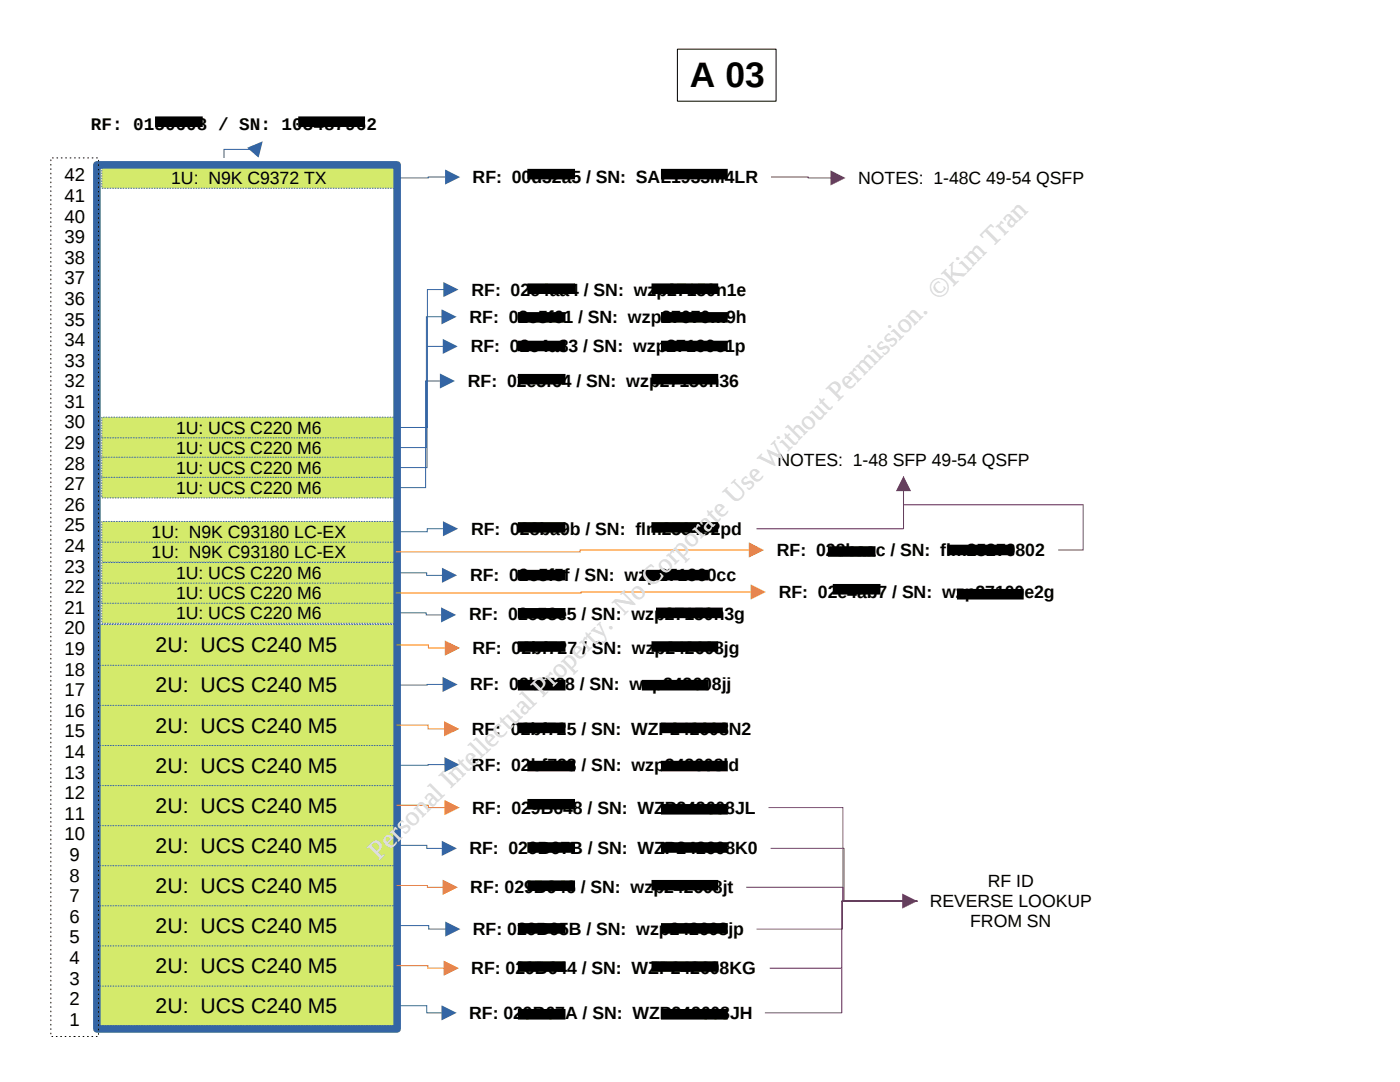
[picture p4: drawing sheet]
<svg xmlns="http://www.w3.org/2000/svg" width="279mm" height="216mm" viewBox="0 0 279 216" stroke-linecap="round" stroke-linejoin="round" font-family="sans-serif">
<path d="M20.3 33.4h58.7v4.2h-58.7z" fill-rule="evenodd" fill="#d4ea6b"/>
<path d="M20.3 33.4h58.7v4.2h-58.7z" fill="none" stroke="#3465a4" stroke-width=".2" stroke-dasharray=".2 .3"/>
<path d="M19.3 196.6h59.8v8.2h-59.8z" fill-rule="evenodd" fill="#d4ea6b"/>
<path d="M19.3 196.6h59.8v8.2h-59.8z" fill="none" stroke="#3465a4" stroke-width=".2" stroke-dasharray=".2 .3"/>
<path d="M19.3 188.6h59.8v8.2h-59.8z" fill-rule="evenodd" fill="#d4ea6b"/>
<path d="M19.3 188.6h59.8v8.2h-59.8z" fill="none" stroke="#3465a4" stroke-width=".2" stroke-dasharray=".2 .3"/>
<path d="M19.3 180.6h59.8v8.1h-59.8z" fill-rule="evenodd" fill="#d4ea6b"/>
<path d="M19.3 180.6h59.8v8.1h-59.8z" fill="none" stroke="#3465a4" stroke-width=".2" stroke-dasharray=".2 .3"/>
<path d="M19.3 172.6h59.8v8.1h-59.8z" fill-rule="evenodd" fill="#d4ea6b"/>
<path d="M19.3 172.6h59.8v8.1h-59.8z" fill="none" stroke="#3465a4" stroke-width=".2" stroke-dasharray=".2 .3"/>
<path d="M19.3 164.6h59.8v8.1h-59.8z" fill-rule="evenodd" fill="#d4ea6b"/>
<path d="M19.3 164.6h59.8v8.1h-59.8z" fill="none" stroke="#3465a4" stroke-width=".2" stroke-dasharray=".2 .3"/>
<path d="M19.3 156.6h59.8v8.2h-59.8z" fill-rule="evenodd" fill="#d4ea6b"/>
<path d="M19.3 156.6h59.8v8.2h-59.8z" fill="none" stroke="#3465a4" stroke-width=".2" stroke-dasharray=".2 .3"/>
<path d="M19.3 148.6h59.8v8.2h-59.8z" fill-rule="evenodd" fill="#d4ea6b"/>
<path d="M19.3 148.6h59.8v8.2h-59.8z" fill="none" stroke="#3465a4" stroke-width=".2" stroke-dasharray=".2 .3"/>
<path d="M19.3 140.6h59.8v8.2h-59.8z" fill-rule="evenodd" fill="#d4ea6b"/>
<path d="M19.3 140.6h59.8v8.2h-59.8z" fill="none" stroke="#3465a4" stroke-width=".2" stroke-dasharray=".2 .3"/>
<path d="M19.3 132.6h59.8v8.1h-59.8z" fill-rule="evenodd" fill="#d4ea6b"/>
<path d="M19.3 132.6h59.8v8.1h-59.8z" fill="none" stroke="#3465a4" stroke-width=".2" stroke-dasharray=".2 .3"/>
<path d="M19.3 124.6h59.8v8.1h-59.8z" fill-rule="evenodd" fill="#d4ea6b"/>
<path d="M19.3 124.6h59.8v8.1h-59.8z" fill="none" stroke="#3465a4" stroke-width=".2" stroke-dasharray=".2 .3"/>
<path d="M20.3 120.2h58.7v4.2h-58.7z" fill-rule="evenodd" fill="#d4ea6b"/>
<path d="M20.3 120.2h58.7v4.2h-58.7z" fill="none" stroke="#3465a4" stroke-width=".2" stroke-dasharray=".2 .3"/>
<path d="M20.3 108h58.7v4.2h-58.7z" fill-rule="evenodd" fill="#d4ea6b"/>
<path d="M20.3 108h58.7v4.2h-58.7z" fill="none" stroke="#3465a4" stroke-width=".2" stroke-dasharray=".2 .3"/>
<path d="M20.3 116.2h58.7v4.2h-58.7z" fill-rule="evenodd" fill="#d4ea6b"/>
<path d="M20.3 116.2h58.7v4.2h-58.7z" fill="none" stroke="#3465a4" stroke-width=".2" stroke-dasharray=".2 .3"/>
<path d="M20.3 112.2h58.7v4.2h-58.7z" fill-rule="evenodd" fill="#d4ea6b"/>
<path d="M20.3 112.2h58.7v4.2h-58.7z" fill="none" stroke="#3465a4" stroke-width=".2" stroke-dasharray=".2 .3"/>
<path d="M20.3 104.1h58.7v4.1h-58.7z" fill-rule="evenodd" fill="#d4ea6b"/>
<path d="M20.3 104.1h58.7v4.1h-58.7z" fill="none" stroke="#3465a4" stroke-width=".2" stroke-dasharray=".2 .3"/>
<path d="M20.3 87.2h58.7v4.2h-58.7z" fill-rule="evenodd" fill="#d4ea6b"/>
<path d="M20.3 87.2h58.7v4.2h-58.7z" fill="none" stroke="#3465a4" stroke-width=".2" stroke-dasharray=".2 .3"/>
<path d="M20.3 91.2h58.7v4.2h-58.7z" fill-rule="evenodd" fill="#d4ea6b"/>
<path d="M20.3 91.2h58.7v4.2h-58.7z" fill="none" stroke="#3465a4" stroke-width=".2" stroke-dasharray=".2 .3"/>
<path d="M20.3 95.2h58.7v4.2h-58.7z" fill-rule="evenodd" fill="#d4ea6b"/>
<path d="M20.3 95.2h58.7v4.2h-58.7z" fill="none" stroke="#3465a4" stroke-width=".2" stroke-dasharray=".2 .3"/>
<path d="M20.3 83.2h58.7v4.2h-58.7z" fill-rule="evenodd" fill="#d4ea6b"/>
<path d="M20.3 83.2h58.7v4.2h-58.7z" fill="none" stroke="#3465a4" stroke-width=".2" stroke-dasharray=".2 .3"/>
<path d="M19.3 32.9h60v172.4h-60z" fill="none" stroke="#3465a4" stroke-width="1.5" stroke-linecap="butt"/>
<path d="M10.2 31.5h9.5v175.3h-9.5z" fill="none" stroke="#000" stroke-width=".2" stroke-dasharray=".2 .7"/>
<path d="M135.2 9.8h19.7v10.4h-19.7z" fill="none" stroke="#000" stroke-width=".2"/>
<path d="M148.9 177h19.3v2.8h14.9M153.4 161.1h14.8v18.7h12.1M153.8 169.3h14.6v10.5h14.7M183.1 179.8h-15v5.6h-17.1M183.1 179.8h-15.1v22.3h-15.3M183.1 179.8h-15.1v13.4h-14.4" fill="none" stroke="#8d1d75" stroke-width=".2"/>
<path d="M180.1 178.3l3 1.5-3 1.5z" fill="#8d1d75"/>
<path d="M153.9 35.3h7.4v.2h4.6" fill="none" stroke="#8d1d75" stroke-width=".2"/>
<path d="M165.8 34l2.9 1.5-2.9 1.5z" fill="#8d1d75"/>
<path d="M180.3 97.8v2.9h35.9v9h-5" fill="none" stroke="#8d1d75" stroke-width=".2"/>
<path d="M180.3 95l1.5 3h-3z" fill="#8d1d75"/>
<path d="M180.3 95v10.5h-29.3" fill="none" stroke="#8d1d75" stroke-width=".2"/>
<path d="M79.1 200.7h6.1v1.4h3.1" fill="none" stroke="#3465a4" stroke-width=".2"/>
<path d="M88.1 200.6l3 1.5-3 1.5z" fill="#3465a4"/>
<path d="M79.1 184.7h6.5v.7h3.5" fill="none" stroke="#3465a4" stroke-width=".2"/>
<path d="M88.9 183.9l3 1.5-3 1.5z" fill="#3465a4"/>
<path d="M79.1 168.7h6.1v.6h3.2" fill="none" stroke="#3465a4" stroke-width=".2"/>
<path d="M88.2 167.8l3 1.5-3 1.5z" fill="#3465a4"/>
<path d="M88.9 152.6l-9.8 .1" fill="none" stroke="#3465a4" stroke-width=".2"/>
<path d="M88.7 151.1l3 1.5-3 1.5z" fill="#3465a4"/>
<path d="M88.5 136.6l-9.4 .1" fill="none" stroke="#3465a4" stroke-width=".2"/>
<path d="M88.3 135.1l3 1.5-3 1.5z" fill="#3465a4"/>
<path d="M79 122.3h6.1v.4h3.1" fill="none" stroke="#3465a4" stroke-width=".2"/>
<path d="M88 121.2l3 1.5-3 1.5z" fill="#3465a4"/>
<path d="M79 114.3h6.1v.5h3.3" fill="none" stroke="#3465a4" stroke-width=".2"/>
<path d="M88.2 113.3l3 1.5-3 1.5z" fill="#3465a4"/>
<path d="M88.6 105.5h-3.3v.6h-6.3" fill="none" stroke="#3465a4" stroke-width=".2"/>
<path d="M88.4 104l3 1.5-3 1.5z" fill="#3465a4"/>
<path d="M88 76h-3.1v21.3h-5.9" fill="none" stroke="#3465a4" stroke-width=".2"/>
<path d="M87.8 74.5l3 1.5-3 1.5z" fill="#3465a4"/>
<path d="M88.6 69.1h-3.4v24.2h-6.2" fill="none" stroke="#3465a4" stroke-width=".2"/>
<path d="M88.4 67.6l3 1.5-3 1.5z" fill="#3465a4"/>
<path d="M88.3 63.2h-3.2v26.1h-6.1" fill="none" stroke="#3465a4" stroke-width=".2"/>
<path d="M88.1 61.7l3 1.5-3 1.5z" fill="#3465a4"/>
<path d="M88.7 57.8h-3.4v27.5h-6.3" fill="none" stroke="#3465a4" stroke-width=".2"/>
<path d="M88.5 56.3l3 1.5-3 1.5z" fill="#3465a4"/>
<path d="M89 35.3h-3.5v.2h-6.5" fill="none" stroke="#3465a4" stroke-width=".2"/>
<path d="M88.8 33.8l3 1.5-3 1.5z" fill="#3465a4"/>
<path d="M79.1 192.7h6.3v.5h3.4" fill="none" stroke="#ff860d" stroke-width=".2"/>
<path d="M88.6 191.7l3 1.5-3 1.5z" fill="#ff860d"/>
<path d="M79.1 176.7h6.2v.3h3.3" fill="none" stroke="#ff860d" stroke-width=".2"/>
<path d="M88.4 175.5l3 1.5-3 1.6z" fill="#ff860d"/>
<path d="M79.1 160.7h6.4v.4h3.4" fill="none" stroke="#ff860d" stroke-width=".2"/>
<path d="M88.7 159.6l3 1.5-3 1.5z" fill="#ff860d"/>
<path d="M79.1 144.7h6.3v.7h3.4" fill="none" stroke="#ff860d" stroke-width=".2"/>
<path d="M88.6 143.9l3 1.5-3 1.5z" fill="#ff860d"/>
<path d="M79.1 128.7h6.4v.6h3.5" fill="none" stroke="#ff860d" stroke-width=".2"/>
<path d="M88.8 127.8l3 1.5-3 1.5z" fill="#ff860d"/>
<path d="M150 118.1l-71 .2" fill="none" stroke="#ff860d" stroke-width=".2"/>
<path d="M149.8 116.6l3 1.5-3 1.5z" fill="#ff860d"/>
<path d="M149.7 109.7h-33.9v.4h-36.8" fill="none" stroke="#ff860d" stroke-width=".2"/>
<path d="M149.5 108.2l3 1.5-3 1.5z" fill="#ff860d"/>
<path d="M51.2 29.8h-6.5v1.7" fill="none" stroke="#3465a4" stroke-width=".2"/>
<path d="M49.3 29.5l3.1-1.3-.8 3.3z" fill="#3465a4"/>
<g fill="none" stroke="#000" stroke-width="2.1" stroke-linecap="butt">
<path d="M30.9 24.3h9.6M59.5 24.3h13.4M105.2 34.8h9.6M131.9 34.8h13.3M105.2 57.6h9.6M130 57.6h13.3M103.3 69h9.6M103.4 63.3h9.5M103.4 75.7h9.5M130 75.7h13.3M131.9 63.3h13.3M131.9 69h13.3"/>
<path d="M103.3 114.8h9.6M103.3 105.2h9.6M128.1 114.8h13.3M130 105.2h13.3M165.2 110.1h9.5M166.2 117.6h9.5M189.1 109.7h13.3M191 118.6h13.3M103.3 129h9.6M103.4 136.7h9.5M103.4 122.4h9.5M128.1 136.7h13.3"/>
<path d="M130 129h13.3M130.9 122.3h13.4M103.4 145.2h9.5M105.2 152.9h9.6M131.9 152.9h13.3M131.9 145.2h13.3M105.2 176.7h9.6M105.2 169.1h9.6M105.2 160.5h9.6M130 176.6h13.3M131.9 169.1h13.3M131.9 161.5h13.3"/>
<path d="M103.4 185.2h9.5M103.4 192.9h9.5M130 192.9h13.3M131.9 185.2h13.3M103.4 202.4h9.5M131.9 202.4h13.3"/>
</g>
<text font-size="7.1" x="137.7" y="17.5">A 03</text>
<text font-size="5.4" fill="#ddd" x="75.6" y="171.8" transform="rotate(-45 75.6 171.8)">Personal Intellectual Property. No Corporate Use Without Permission. ©Kim Tran</text>
<g font-size="4.2">
<text x="31.1" y="130.2">2U: UCS C240 M5</text>
<text x="31.1" y="138.2">2U: UCS C240 M5</text>
<text x="31.1" y="146.2">2U: UCS C240 M5</text>
<text x="31.1" y="154.2">2U: UCS C240 M5</text>
<text x="31.1" y="162.2">2U: UCS C240 M5</text>
<text x="31.1" y="170.2">2U: UCS C240 M5</text>
<text x="31.1" y="178.2">2U: UCS C240 M5</text>
<text x="31.1" y="186.2">2U: UCS C240 M5</text>
<text x="31.1" y="194.2">2U: UCS C240 M5</text>
<text x="31.1" y="202.2">2U: UCS C240 M5</text>
</g>
<g font-size="3.7">
<text x="12.9" y="36.2">42</text>
<text x="12.9" y="40.3">41</text>
<text x="12.9" y="44.4">40</text>
<text x="12.9" y="48.5">39</text>
<text x="12.9" y="52.6">38</text>
<text x="12.9" y="56.7">37</text>
<text x="12.9" y="60.8">36</text>
<text x="12.9" y="64.9">35</text>
<text x="12.9" y="69.1">34</text>
<text x="12.9" y="73.2">33</text>
<text x="12.9" y="77.3">32</text>
<text x="12.9" y="81.4">31</text>
<text x="12.9" y="85.5">30</text>
<text x="12.9" y="89.6">29</text>
<text x="12.9" y="93.7">28</text>
<text x="12.9" y="97.8">27</text>
<text x="12.9" y="101.9">26</text>
<text x="12.9" y="106">25</text>
<text x="12.9" y="110.2">24</text>
<text x="12.9" y="114.3">23</text>
<text x="12.9" y="118.4">22</text>
<text x="12.9" y="122.5">21</text>
<text x="12.9" y="126.6">20</text>
<text x="12.9" y="130.7">19</text>
<text x="12.9" y="134.8">18</text>
<text x="12.9" y="138.9">17</text>
<text x="12.9" y="143">16</text>
<text x="12.9" y="147.1">15</text>
<text x="12.9" y="151.3">14</text>
<text x="12.9" y="155.4">13</text>
<text x="12.9" y="159.5">12</text>
<text x="12.9" y="163.6">11</text>
<text x="12.9" y="167.7">10</text>
<text x="13.9" y="171.8">9</text>
<text x="13.9" y="175.9">8</text>
<text x="13.9" y="180">7</text>
<text x="13.9" y="184.1">6</text>
<text x="13.9" y="188.2">5</text>
<text x="13.9" y="192.4">4</text>
<text x="13.9" y="196.5">3</text>
<text x="13.9" y="200.6">2</text>
<text x="13.9" y="204.7">1</text>
</g>
<g font-size="3.5">
<text x="18.1" y="25.9">RF: 0150608 / SN: 103487962</text>
<text x="34.2" y="36.7">1U: N9K C9372 TX</text>
<text x="94.3" y="36.5">RF: 00d32a5 / SN: SAL1933M4LR</text>
<text x="171.2" y="36.7">NOTES: 1-48C 49-54 QSFP</text>
<text x="94.1" y="59">RF: 02e4aa4 / SN: wzp27150n1e</text>
<text x="93.7" y="64.4">RF: 02e5f61 / SN: wzp27070m9h</text>
<text x="94" y="70.3">RF: 02e4a83 / SN: wzp27100e1p</text>
<text x="93.4" y="77.2">RF: 02e5f64 / SN: wzp27150n36</text>
<text x="35.1" y="86.5">1U: UCS C220 M6</text>
<text x="35.1" y="90.5">1U: UCS C220 M6</text>
<text x="35.1" y="94.5">1U: UCS C220 M6</text>
<text x="155.1" y="93">NOTES: 1-48 SFP 49-54 QSFP</text>
<text x="35.1" y="98.5">1U: UCS C220 M6</text>
<text x="30.3" y="107.3">1U: N9K C93180 LC-EX</text>
<text x="94" y="106.7">RF: 028ba9b / SN: flm253402pd</text>
<text x="30.3" y="111.3">1U: N9K C93180 LC-EX</text>
<text x="155.1" y="111">RF: 028baac / SN: flm25270802</text>
<text x="35.1" y="119.5">1U: UCS C220 M6</text>
<text x="35.1" y="115.5">1U: UCS C220 M6</text>
<text x="93.8" y="116">RF: 02e5f5f / SN: wzp271900cc</text>
<text x="155.4" y="119.3">RF: 02e4ab7 / SN: wzp27100e2g</text>
<text x="35.1" y="123.5">1U: UCS C220 M6</text>
<text x="93.6" y="123.8">RF: 02e53e5 / SN: wzp27150n3g</text>
<text x="94.3" y="130.5">RF: 02bf727 / SN: wzp242608jg</text>
<text x="93.8" y="137.8">RF: 02bf728 / SN: wzp242608jj</text>
<text x="94.1" y="146.6">RF: 02bf725 / SN: WZP242608N2</text>
<text x="94.2" y="153.8">RF: 02bf723 / SN: wzp242608ld</text>
<text x="94.2" y="162.3">RF: 029B648 / SN: WZP242608JL</text>
<text x="93.7" y="170.5">RF: 029B67B / SN: WZP242608K0</text>
<text x="93.9" y="178.3">RF: 029B646 / SN: wzp242608jt</text>
<text x="197.1" y="177.1">RF ID</text>
<text x="185.6" y="181">REVERSE LOOKUP</text>
<text x="193.6" y="184.9">FROM SN</text>
<text x="94.4" y="186.6">RF: 029B65B / SN: wzp242608jp</text>
<text x="94.1" y="194.4">RF: 029B644 / SN: WZP242608KG</text>
<text x="93.6" y="203.3">RF: 029B67A / SN: WZP242608JH</text>
</g>
</svg>
